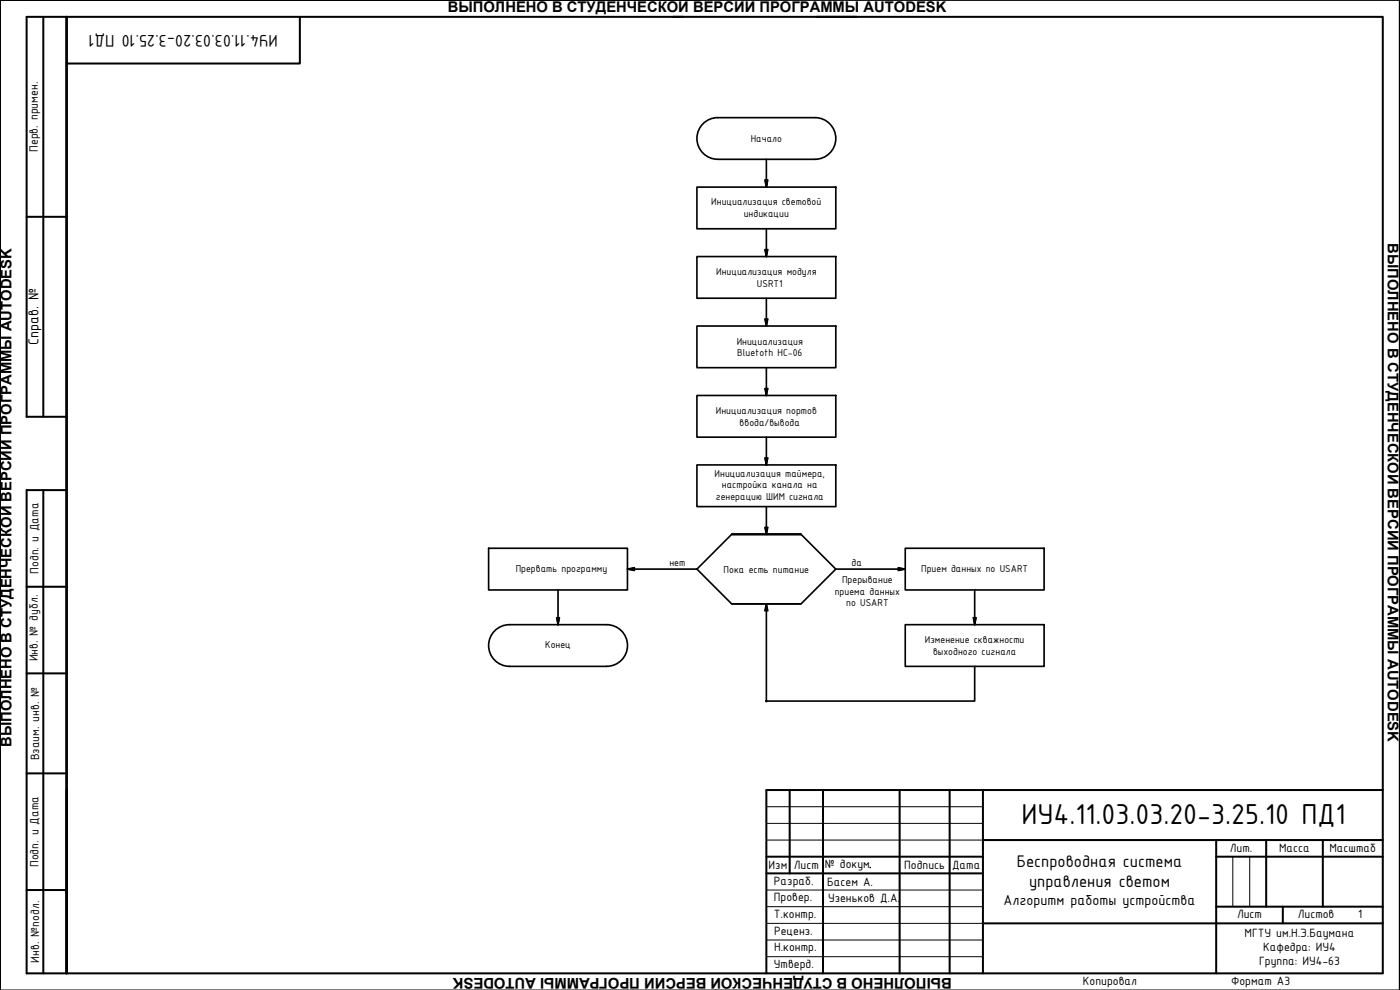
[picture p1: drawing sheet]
<svg xmlns="http://www.w3.org/2000/svg" width="420mm" height="297mm" viewBox="0 0 420 297" stroke-linecap="round" stroke-linejoin="round" font-family="sans-serif">
<g fill="none" stroke="#000" stroke-width=".5">
<path d="M215.4 35.3h29.2M215.4 35.3a6.3 6.3 0 0 0-6.2 6.2 6.3 6.3 0 0 0 6.2 6.3h29.2a6.2 6.2 0 0 0 6.2-6.3 6.2 6.2 0 0 0-6.2-6.2M209.2 56.1h41.6v12.5h-41.6zM230 47.8v8.3l.4-2h-.8l.4 2M209.2 77h41.6v12.5h-41.6zM229.6 74.9h.8l-.4 2.1zM230 68.6v8.4M209.2 97.8h41.6v12.5h-41.6zM229.6 95.7h.8l-.4 2.1zM230 89.5v8.3M209.2 118.7h41.6v12.5h-41.6zM229.6 116.6h.8l-.4 2.1z"/>
<path d="M230 110.3v8.4M209.2 139.5h41.6v12.5h-41.6zM229.6 137.4h.8l-.4 2.1zM230 131.2v8.3M229.6 158.2h.8l-.4 2.1zM230 152v8.3M146.6 164.5h41.7v12.5h-41.7zM167.5 177v10.4M188.3 170.8l2.1-.5v.9zM188.3 170.8h20.9M219.6 160.3h20.8h-20.8M219.6 160.3h20.8l10.4 10.5-10.4 10.4h-20.8l-10.4-10.4"/>
<path d="M219.6 160.3l-10.4 10.5M250.8 170.8h20.9M269.6 170.3l2.1 .5-2.1 .4zM271.7 164.5h41.7v12.5h-41.7zM292.5 177v10.4M148.5 189.3a6.2 6.2 0 0 1 4.4-1.9h29.2a6.3 6.3 0 0 1 6.2 6.3 6.3 6.3 0 0 1-6.2 6.2h-29.2a6.2 6.2 0 0 1-5.8-3.8 6.2 6.2 0 0 1 1.4-6.8zM167.1 185.3h.8l-.4 2.1zM219.6 181.2h20.8M229.6 183.3l.4-2.1 .4 2.1M230 181.2v29.2h62.5v-10.5M271.7 187.4h41.7v12.5h-41.7zM292.1 185.3h.8l-.4 2.1z"/>
</g>
<g fill="#000" stroke="#000" stroke-width=".3">
<path d="M229.6 54.1h.4v2zM230 54.1v2l.4-2z"/>
<path d="M229.6 74.9h.4v2.1zM230 74.9v2.1l.4-2.1z"/>
<path d="M229.6 95.7h.4v2.1zM230 95.7v2.1l.4-2.1z"/>
<path d="M229.6 116.6h.4v2.1zM230 116.6v2.1l.4-2.1z"/>
<path d="M229.6 137.4h.4v2.1zM230 137.4v2.1l.4-2.1z"/>
<path d="M229.6 158.2h.4v2.1zM230 158.2v2.1l.4-2.1z"/>
<path d="M188.3 170.8l2.1-.5v.5zM188.3 170.8l2.1 .4v-.4z"/>
<path d="M269.6 170.3l2.1 .5h-2.1zM269.6 170.8v.4l2.1-.4z"/>
<path d="M167.1 185.3h.4v2.1zM167.5 185.3v2.1l.4-2.1z"/>
<path d="M230 181.2v2.1h.4zM230 181.2v2.1h-.4z"/>
<path d="M292.1 185.3h.4v2.1zM292.5 185.3v2.1l.4-2.1z"/>
<circle cx="230" cy="210.4" r=".25"/>
</g>
<g fill="none" stroke="#000" stroke-width=".3">
<path d="M0 .1v296.9v-296.9h210zM420 .1h-420v296.9M420 .1v296.9v-296.9M420 .1v296.9h-420M230 247h65M230 242h65M230 252h65M370 257.3v14.7M375.1 257.3v14.7M230 277h65M230 272h65M230 267h65"/>
<path d="M230 287h65M230 282h65"/>
</g>
<g fill="none" stroke="#000" stroke-width=".6">
<path d="M13 5.1v119.9M20 5.1v286.9v-55M20 5.1v286.9zM90 5.1v14h-70M201.9 5.1h213.1v286.9h-407v-144.9h12M205 5.1h-197v119.9h12M245.1 5.1h12M8 65.1h12M13 147.1v144.9M8 176.1h12M8 202h12M8 232h12"/>
<path d="M237 237v25.1M247 237v55M270 237v55M285 237v55M295 237v55M415 237h-185v55M230 257h65M295 252h120M365 252v40M365 257h50M380 252v20M397 252v20"/>
<path d="M8 267h12M230 262.1h65M295 277h120M365 272h50M385 272v5"/>
</g>
<text font-size="9.3" x="306.6" y="247.1">ИУ4.11.03.03.20-3.25.10 ПД1</text>
<g font-size="5.4">
<text x="83.3" y="10.6" transform="rotate(-180 83.3 10.6)">ИУ4.11.03.03.20-3.25.10 ПД1</text>
<text x="305.1" y="260.3">Беспроводная система</text>
<text x="308.8" y="266.1">управления светом</text>
</g>
<g font-size="4.7">
<text x="11.5" y="103.6" transform="rotate(-90 11.5 103.6)">Справ. №</text>
<text x="301.2" y="271.4">Алгоритм работы устройства</text>
</g>
<g font-size="4.4">
<text x="134.4" y="3.5">ВЫПОЛНЕНО В СТУДЕНЧЕСКОЙ ВЕРСИИ ПРОГРАММЫ AUTODESK</text>
<text x="416.5" y="72.9" transform="rotate(90 416.5 72.9)">ВЫПОЛНЕНО В СТУДЕНЧЕСКОЙ ВЕРСИИ ПРОГРАММЫ AUTODESK</text>
<text x="3.5" y="224.2" transform="rotate(-90 3.5 224.2)">ВЫПОЛНЕНО В СТУДЕНЧЕСКОЙ ВЕРСИИ ПРОГРАММЫ AUTODESK</text>
<text x="285.6" y="293.6" transform="rotate(-180 285.6 293.6)">ВЫПОЛНЕНО В СТУДЕНЧЕСКОЙ ВЕРСИИ ПРОГРАММЫ AUTODESK</text>
</g>
<g font-size="3.9">
<text x="11.4" y="45.6" transform="rotate(-90 11.4 45.6)">Перв. примен.</text>
<text x="11.6" y="172.1" transform="rotate(-90 11.6 172.1)">Подп. и Дата</text>
<text x="11.3" y="198.4" transform="rotate(-90 11.3 198.4)">Инв. № дубл.</text>
<text x="11.7" y="228.1" transform="rotate(-90 11.7 228.1)">Взаим. инв. №</text>
<text x="369.1" y="255.6">Лит.</text>
<text x="383.9" y="255.6">Масса</text>
<text x="399" y="255.6">Масштаб</text>
<text x="11.6" y="260.2" transform="rotate(-90 11.6 260.2)">Подп. и Дата</text>
<text x="230.7" y="260.8">Изм</text>
<text x="238.2" y="260.8">Лист</text>
<text x="247.5" y="260.4">№ докум</text>
<text x="271.4" y="260.8">Подпись</text>
<text x="285.7" y="260.6">Дата</text>
<text x="232.3" y="265.4">Разраб.</text>
<text x="248.3" y="265.8">Басем А.</text>
<text x="232.3" y="270.4">Провер.</text>
<text x="232.3" y="275.4">Т.контр.</text>
<text x="248.5" y="270.6">Узеньков Д.А.</text>
<text x="371.2" y="275.6">Лист</text>
<text x="389.5" y="275.6">Листов</text>
<text x="407.6" y="275.6">1</text>
<text x="232.3" y="280.6">Реценз.</text>
<text x="373.5" y="281.2">МГТУ им.Н.Э.Баумана</text>
<text x="232.3" y="285.2">Н.контр.</text>
<text x="379.1" y="285.4">Кафедра: ИУ4</text>
<text x="11.7" y="288.8" transform="rotate(-90 11.7 288.8)">Инв. №подл.</text>
<text x="232.3" y="290.4">Утверд.</text>
<text x="377.9" y="289.6">Группа: ИУ4-63</text>
<text x="325" y="295.4">Копировал</text>
<text x="369.5" y="295.5">Формат А3</text>
</g>
<g font-size="3.2">
<text x="225.3" y="42.6">Начало</text>
<text x="213.5" y="61.5">Инициализация световой</text>
<text x="223.2" y="65">индикации</text>
<text x="214.9" y="82.5">Инициализация модуля</text>
<text x="227.2" y="86">USRT1</text>
<text x="221.1" y="103.4">Инициализация</text>
<text x="221.2" y="106.8">Bluetoth HC-06</text>
<text x="214.8" y="124.2">Инициализация портов</text>
<text x="222" y="127.7">ввода/вывода</text>
<text x="214.5" y="143">Инициализация таймера,</text>
<text x="214.8" y="150">генерацию ШИМ сигнала</text>
<text x="216.7" y="146.5">настройка канала на</text>
<text x="154.8" y="171.5">Прервать программу</text>
<text x="200.9" y="169.7">нет</text>
<text x="217.2" y="171.8">Пока есть питание</text>
<text x="255.6" y="169.7">да</text>
<text x="276.5" y="171.5">Прием данных по USART</text>
<text x="250.5" y="178.4">приема данных</text>
<text x="252.7" y="174.9">Прерывание</text>
<text x="254" y="181.9">по USART</text>
<text x="163.6" y="194.6">Конец</text>
<text x="277.6" y="193">Изменение скважности</text>
<text x="280" y="196.5">выходного сигнала</text>
</g>
<text font-size="3.1" x="259.6" y="261.8">.</text>
</svg>
